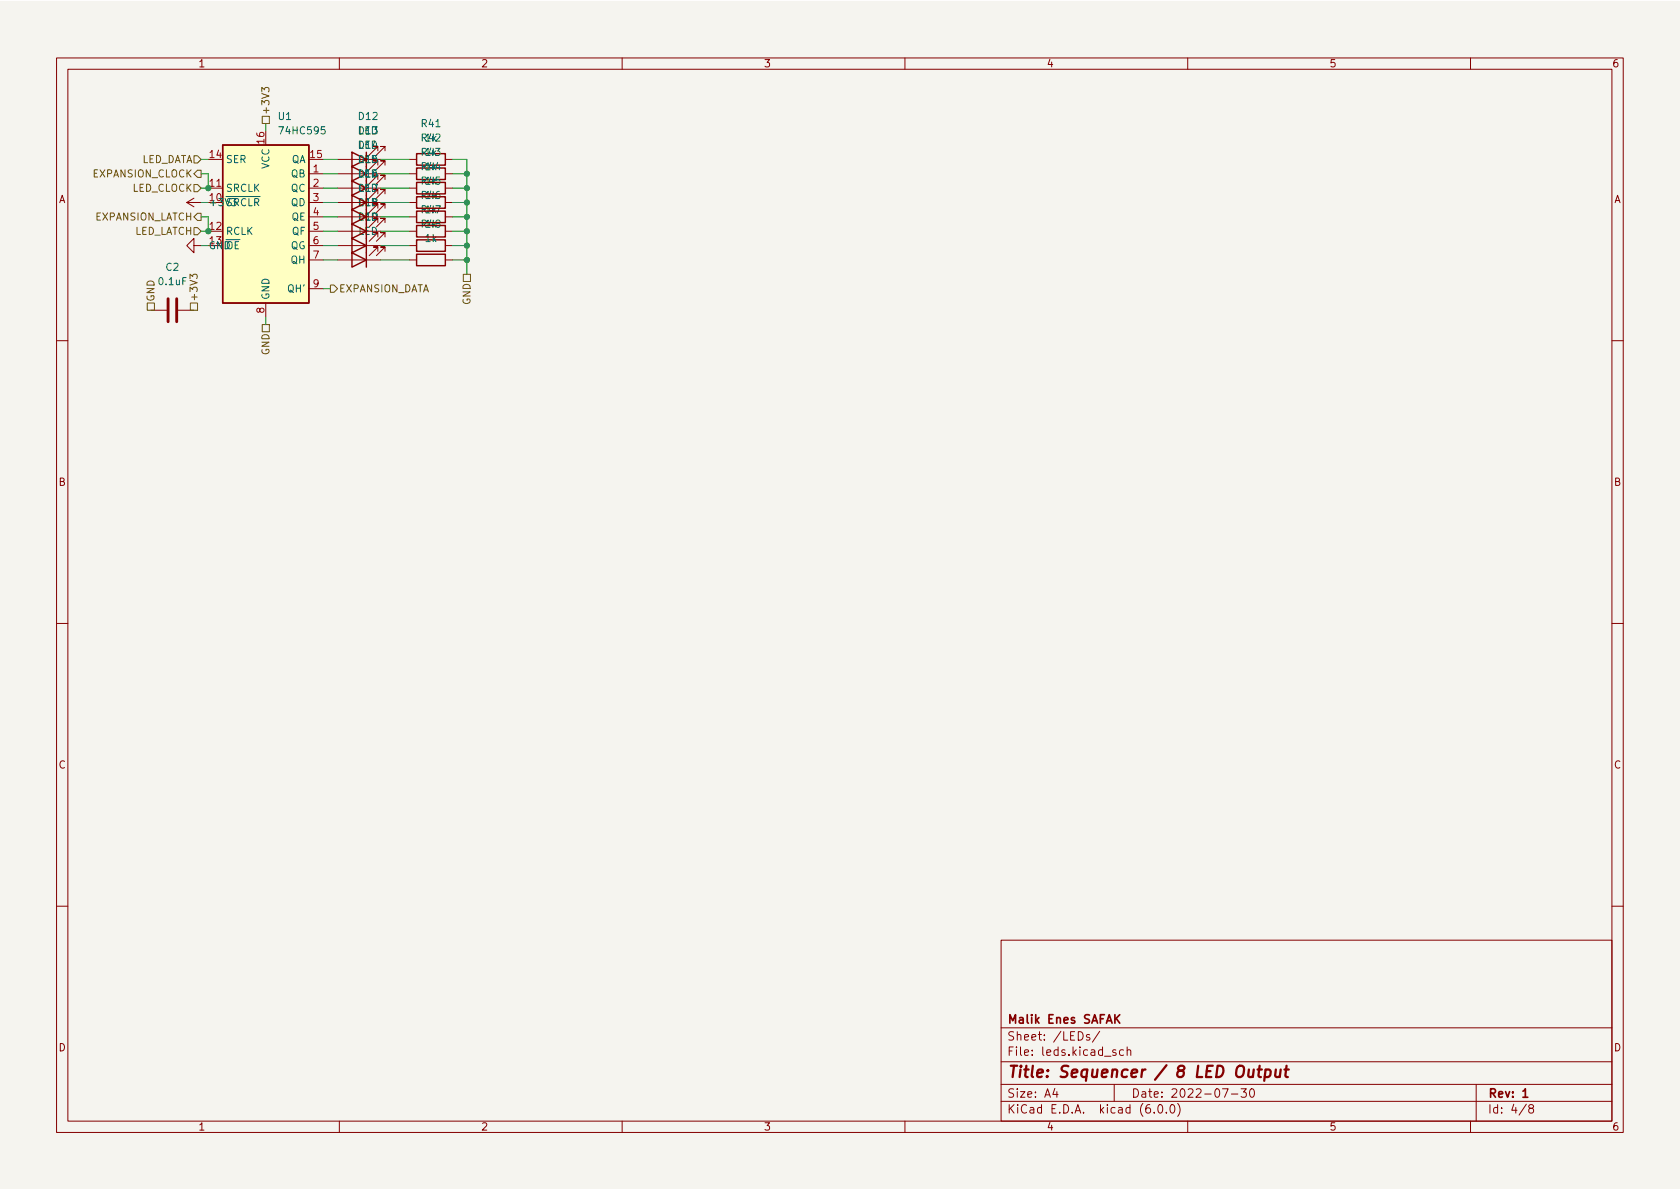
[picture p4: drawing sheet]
<svg xmlns="http://www.w3.org/2000/svg" width="297mm" height="210mm" viewBox="0 0 297 210" stroke-linecap="round" stroke-linejoin="round" font-family="sans-serif">
<path d="M0 .2h297v210.1h-297z" fill="#f5f4ef" stroke="#f5f4ef" stroke-width=".18"/>
<g fill="none" stroke="#840000" stroke-width=".18">
<path d="M10 10.2h277v190.1h-277zM12 12.2h273v186.1h-273zM60 10.2v2M110 10.2v2M160 10.2v2M210 10.2v2M260 10.2v2M33 35.8h2.6M33 35.8l1.3 .8M34.3 35l-1.3 .8M36.8 33.3h2.6M54.6 30.7h2.5"/>
<path d="M54.6 33.3h2.5M54.6 35.8h2.5M54.6 38.3h2.5M59.7 30.7h7.6M59.7 33.3h7.6M59.7 35.8h7.6M59.7 38.3h7.6M59.7 28.2h7.6M66.8 39.4v-.8h-.8h.8l-1.5 1.5M66.8 31.7v-.7h-.8h.8l-1.5 1.5M66.8 29.2v-.8h-.8h.8l-1.5 1.6M66.8 36.8v-.7h-.8h.8l-1.5 1.5"/>
<path d="M66.8 26.7v-.8h-.8h.8l-1.5 1.5M66.8 34.3v-.8h-.8h.8l-1.5 1.5M68.1 39.4v-.8h-.8h.8l-1.6 1.5M68.1 31.7v-.7h-.8h.8l-1.6 1.5M68.1 29.2v-.8h-.8h.8l-1.6 1.6M68.1 36.8v-.7h-.8h.8l-1.6 1.5M68.1 26.7v-.8h-.8h.8l-1.6 1.5M68.1 34.3v-.8h-.8h.8l-1.6 1.5M72.4 30.7h1.3M72.4 33.3h1.3M72.4 35.8h1.3M72.4 38.3h1.3"/>
<path d="M72.4 28.2h1.3M78.7 30.7h1.3M78.7 33.3h1.3M78.7 35.8h1.3M78.7 38.3h1.3M78.7 28.2h1.3M26.7 54.9h2.8M31.5 54.9h2.8M34.3 43.4v-1.2l-1.3 1.2 1.3 1.3v-1.3h1.3M47 53.6v2.5M54.6 46h2.5M54.6 40.9h2.5"/>
<path d="M54.6 43.4h2.5M54.6 51h2.5M59.7 46h7.6M59.7 40.9h7.6M59.7 43.4h7.6M66.8 44.4v-.7h-.8h.8l-1.5 1.5M66.8 41.9v-.8h-.8h.8l-1.5 1.6M68.1 44.4v-.7h-.8h.8l-1.6 1.5M68.1 41.9v-.8h-.8h.8l-1.6 1.6M72.4 46h1.3M72.4 40.9h1.3M72.4 43.4h1.3"/>
<path d="M78.7 46h1.3M78.7 40.9h1.3M78.7 43.4h1.3M10 60.2h2M285 60.2h2M10 110.2h2M285 110.2h2M10 160.2h2M177 166.3h108v32h-108zM285 160.2h2M60 198.3v2M110 198.3v2"/>
<path d="M160 198.3v2M177 194.8h108M177 191.8h108M177 187.8h108M177 181.8h108M186.5 192.5l-.4 1h1M186.9 193v1M192.6 183l-.3-.1-.2 .2v.3l.5 .1v.4h-.5M194.4 182.4l-1.3 1.9M197 191.8v3M197.3 185.7l-.4-.1-.2 .2 .1 .3 .5 .1v.4h-.6M198.6 185.7l-.4-.1-.3 .3v.4l.2 .3h.5"/>
<path d="M199.3 185.8l.2-.2 .4 .1v.9M199.3 185.1v1.5M204.1 196.7v.1M204.9 195.4l.2-.1a.81 .81 0 0 1 .6 .7 .81 .81 0 0 1-.3 .8h-.2a.81 .81 0 0 1-.6-.6 .81 .81 0 0 1 .3-.8zM206.2 196.7v.1M207.1 195.4l.1-.1a.81 .81 0 0 1 .6 .7 .81 .81 0 0 1-.3 .8h-.1a.81 .81 0 0 1-.6-.6 .81 .81 0 0 1 .3-.8zM208.2 195.1a1.72 1.72 0 0 1 0 2.3M210 198.3v2M216.1 192.5h1l-.6 1.5M217.7 193.5h1.2M219.4 192.5h1l-.5 .6 .4 .1v.7l-.2 .1h-.5l-.2-.1M221.1 192.7l.2-.2a.81 .81 0 0 1 .6 .7 .81 .81 0 0 1-.3 .8h-.2a.81 .81 0 0 1-.3-1.3z"/>
<path d="M260 198.3v2M261 191.8v6.5M269.9 195.3l-1.3 1.9M270.6 196l-.3-.3 .1-.2 .2-.2 .4 .1 .2 .2-.1 .2-.7 .2-.1 .3v.2l.3 .3h.4l.2-.3-.1-.4-.2-.1"/>
</g>
<path d="M198 179.4l-.9 .9M197.3 180.1l.7 .8M269.3 193l.4-.5v1.5M269.3 194h.8" fill="none" stroke="#840000" stroke-width=".3"/>
<path d="M220.8 189.1v1.3a.57 .57 0 0 0 .7-.1M221.7 189.1l-.2 1.4M222.3 189.1h.8M222.7 188.5l-.2 1.7 .1 .2 .3 .1M223.8 189.2l.2-.1 .5 .1 .2 .3-.1 .6a.66 .66 0 0 1-1 .3M223.8 189.1l-.3 2M225.6 189.1l-.1 1.3a.57 .57 0 0 0 .8-.1M226.4 189.1l-.1 1.4M227.1 189.1h.8M227.5 188.5l-.2 1.7v.2l.4 .1" fill="none" stroke="#840000" stroke-width=".4"/>
<g fill="none" stroke="#840000" stroke-width=".25">
<path d="M39.4 25.6h15.2v28h-15.2zM62.2 39.6l2.6 1.3-2.6 1.3zM62.2 32l2.6 1.3-2.6 1.2zM62.2 29.5l2.6 1.2-2.6 1.3zM62.2 37.1l2.6 1.2-2.6 1.3zM62.2 26.9l2.6 1.3-2.6 1.3zM62.2 34.5l2.6 1.3-2.6 1.3zM64.8 26.9v20.3M73.7 39.9h5v2h-5zM73.7 27.2h5v2h-5zM73.7 29.7h5v2h-5zM73.7 37.3h5v2.1h-5z"/>
<path d="M73.7 34.8h5v2h-5zM73.7 32.3h5v2h-5zM62.2 44.7l2.6 1.3-2.6 1.2zM62.2 42.2l2.6 1.2-2.6 1.3zM73.7 42.4h5v2h-5zM73.7 45h5v2h-5z"/>
</g>
<path d="M39.4 25.6h15.2v28h-15.2z" fill="#ffffc2" stroke="#ffffc2" stroke-width=".18"/>
<path d="M29.7 52.8v4.1M31.2 52.8v4.1" fill="none" stroke="#840000" stroke-width=".51"/>
<g fill="none" stroke="#725600" stroke-width=".18">
<path d="M46.3 16.2v-.7l.5 .4 .1-.4h.5l.2 .2-.2 .5M34.3 27.6h.6l.7 .6-.7 .6h-.6zM34.3 32.6h.6l.7 .7-.7 .6h-.6zM34.9 37.7h.7v1.3h-.7l-.6-.7zM34.9 30.1h.7v1.3h-.7l-.6-.7zM46.4 20.6h1.2v1.2h-1.2zM26 53.6h1.3v1.3h-1.3zM33.6 49.3v-.8l.5 .4 .1-.4h.5l.2 .2-.2 .6M33.7 53.6h1.2v1.3h-1.2zM34.3 40.3h.6l.7 .6-.7 .6h-.6zM46.4 57.4h1.2v1.3h-1.2zM58.4 50.4h.7l.6 .6-.6 .7h-.7z"/>
<path d="M81.9 48.5h1.3v1.3h-1.3z"/>
</g>
<g fill="none" stroke="#009600" stroke-width=".18">
<path d="M35.6 35.8h1.2M35.6 38.3h1.2v2.6h-1.2M35.6 30.7h1.2v2.6h-1.2M35.6 28.2h1.2M47 21.8v1.3M57.1 35.8h2.6M57.1 38.3h2.6M57.1 28.2h2.6M57.1 30.7h2.6M57.1 33.3h2.6M67.3 35.8h5.1M67.3 38.3h5.1"/>
<path d="M67.3 28.2h5.1M67.3 30.7h5.1M67.3 33.3h5.1M80 35.8h2.5M80 38.3h2.5M80 28.2h2.5v20.3M80 30.7h2.5M80 33.3h2.5M35.6 43.4h1.2M47 56.1v1.3M57.1 43.4h2.6M57.1 46h2.6"/>
<path d="M57.1 51h1.3M57.1 40.9h2.6M67.3 43.4h5.1M67.3 46h5.1M67.3 40.9h5.1M80 43.4h2.5M80 46h2.5M80 40.9h2.5"/>
</g>
<g fill="#009600" stroke="#009600" stroke-width=".18">
<circle cx="82.5" cy="30.7" r=".46"/>
<circle cx="82.5" cy="38.3" r=".46"/>
<circle cx="82.5" cy="40.9" r=".46"/>
<circle cx="82.5" cy="43.4" r=".46"/>
<circle cx="82.5" cy="46" r=".46"/>
<circle cx="36.8" cy="33.3" r=".46"/>
<circle cx="36.8" cy="40.9" r=".46"/>
<circle cx="82.5" cy="33.3" r=".46"/>
<circle cx="82.5" cy="35.8" r=".46"/>
</g>
<text font-size="2.8" fill="#840000" x="178" y="190.6">Title: Sequencer / 8 LED Output</text>
<g font-size="2.1" fill="#840000">
<text x="178" y="184">Sheet: /LEDs/</text>
<text x="178" y="181">Malik Enes SAFAK</text>
<text x="178" y="186.7">File: leds.kicad_sch</text>
<text x="178" y="196.9">KiCad E.D.A. kicad (6.0.0)</text>
<text x="178" y="194.1">Size: A4</text>
<text x="200" y="194.1">Date: 2022-07-30</text>
<text x="263" y="194.1">Rev: 1</text>
<text x="263" y="196.9">Id: 4/8</text>
</g>
<g font-size="1.8" fill="#840000">
<text x="35" y="11.9">1</text>
<text x="85" y="11.9">2</text>
<text x="135" y="11.9">3</text>
<text x="185" y="11.9">4</text>
<text x="235" y="11.9">5</text>
<text x="285" y="11.9">6</text>
<text x="10.3" y="35.9">A</text>
<text x="285.3" y="35.9">A</text>
<text x="10.3" y="85.9">B</text>
<text x="285.3" y="85.9">B</text>
<text x="10.3" y="135.9">C</text>
<text x="285.3" y="135.9">C</text>
<text x="10.3" y="185.9">D</text>
<text x="285.3" y="185.9">D</text>
<text x="35" y="199.9">1</text>
<text x="85" y="199.9">2</text>
<text x="135" y="199.9">3</text>
<text x="185" y="199.9">4</text>
<text x="235" y="199.9">5</text>
<text x="285" y="199.9">6</text>
</g>
<g font-size="1.8" fill="#725600">
<text x="47.6" y="20.4" transform="rotate(-90 47.6 20.4)">+3V3</text>
<text x="24.7" y="28.8">LED_DATA</text>
<text x="16.4" y="31.4">EXPANSION_CLOCK</text>
<text x="23.3" y="33.9">LED_CLOCK</text>
<text x="16.7" y="39">EXPANSION_LATCH</text>
<text x="23.6" y="41.5">LED_LATCH</text>
<text x="27.3" y="53.4" transform="rotate(-90 27.3 53.4)">GND</text>
<text x="34.9" y="53.4" transform="rotate(-90 34.9 53.4)">+3V3</text>
<text x="59.9" y="51.7">EXPANSION_DATA</text>
<text x="83.2" y="53.9" transform="rotate(-90 83.2 53.9)">GND</text>
<text x="47.6" y="62.8" transform="rotate(-90 47.6 62.8)">GND</text>
</g>
<g font-size="1.8" fill="#006464">
<text x="49.2" y="21.2">U1</text>
<text x="49.7" y="23.7">74HC595</text>
<text x="63.5" y="23.7">D13</text>
<text x="63.5" y="21.2">D12</text>
<text x="74.6" y="22.5">R41</text>
<text x="39.9" y="28.8">SER</text>
<text x="47.6" y="29.9" transform="rotate(-90 47.6 29.9)">VCC</text>
<text x="51.4" y="28.8">QA</text>
<text x="63.5" y="26.3">D14</text>
<text x="63.5" y="28.8">D15</text>
<text x="74.6" y="25">R42</text>
<text x="74.6" y="27.6">R43</text>
<text x="75.2" y="25">1k</text>
<text x="75.2" y="27.6">1k</text>
<text x="37.1" y="35.6">10</text>
<text x="39.9" y="33.9">SRCLK</text>
<text x="51.4" y="31.4">QB</text>
<text x="51.4" y="33.9">QC</text>
<text x="63.5" y="33.9">D17</text>
<text x="63.5" y="31.4">D16</text>
<text x="74.6" y="35.2">R46</text>
<text x="74.6" y="32.6">R45</text>
<text x="74.6" y="30.1">R44</text>
<text x="75.2" y="35.2">1k</text>
<text x="75.2" y="32.6">1k</text>
<text x="75.2" y="30.1">1k</text>
<text x="37.4" y="36.4">+3V3</text>
<text x="39.9" y="36.4">~{SRCLR}</text>
<text x="39.9" y="41.5">RCLK</text>
<text x="51.4" y="36.4">QD</text>
<text x="51.5" y="39">QE</text>
<text x="51.6" y="41.5">QF</text>
<text x="63.3" y="41.5">LED</text>
<text x="63.5" y="39">D19</text>
<text x="63.5" y="36.4">D18</text>
<text x="74.6" y="37.7">R47</text>
<text x="74.6" y="40.3">R48</text>
<text x="75.2" y="40.3">1k</text>
<text x="75.2" y="37.7">1k</text>
<text x="29.3" y="47.9">C2</text>
<text x="36.9" y="44.1">GND</text>
<text x="39.9" y="44.1">~{OE}</text>
<text x="51.3" y="44.1">QG</text>
<text x="51.4" y="46.6">QH</text>
<text x="75.2" y="42.8">1k</text>
<text x="28.2" y="50.4">0.1uF</text>
<text x="47.6" y="53.1" transform="rotate(-90 47.6 53.1)">GND</text>
<text x="51" y="51.7">QH'</text>
</g>
<g font-size="1.8" fill="#a90000">
<text x="37.1" y="27.9">14</text>
<text x="46.7" y="25.4" transform="rotate(-90 46.7 25.4)">16</text>
<text x="54.9" y="27.9">15</text>
<text x="37.1" y="33">11</text>
<text x="55.4" y="30.5">1</text>
<text x="55.4" y="33">2</text>
<text x="55.4" y="35.6">3</text>
<text x="37.1" y="40.6">12</text>
<text x="55.4" y="38.1">4</text>
<text x="55.4" y="40.6">5</text>
<text x="37.1" y="43.2">13</text>
<text x="55.4" y="43.2">6</text>
<text x="55.4" y="45.7">7</text>
<text x="55.4" y="50.8">9</text>
<text x="46.7" y="55.4" transform="rotate(-90 46.7 55.4)">8</text>
</g>
</svg>
